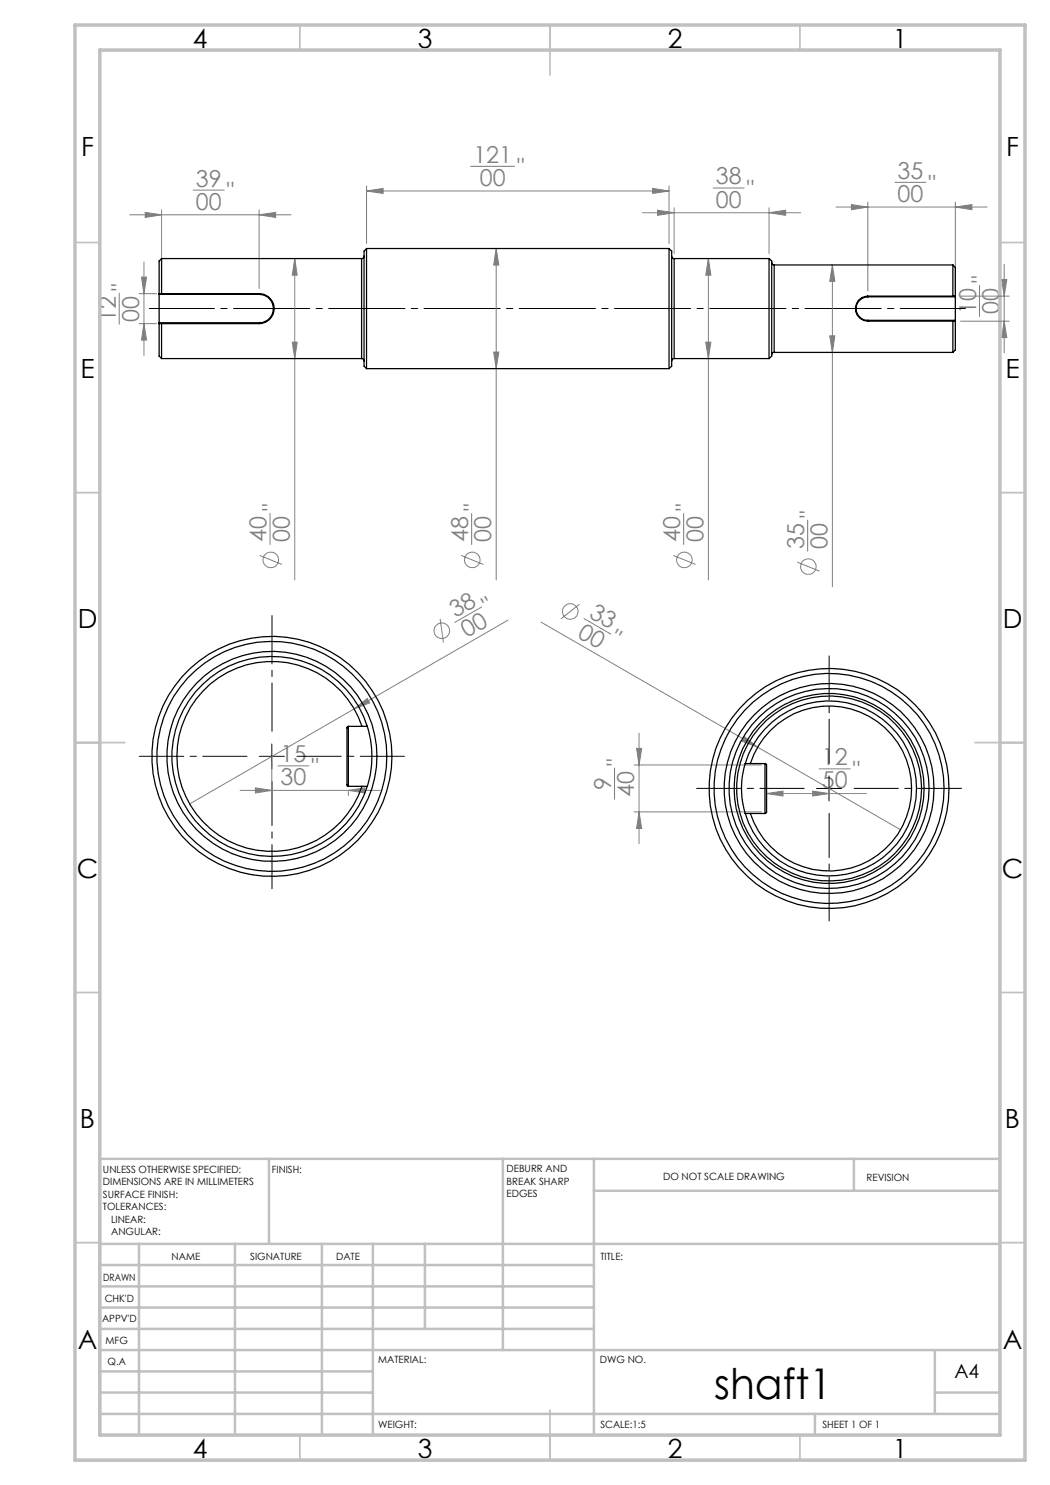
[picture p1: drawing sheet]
<svg xmlns="http://www.w3.org/2000/svg" width="210mm" height="297mm" viewBox="0 0 210 297" stroke-linecap="round" stroke-linejoin="round" font-family="sans-serif">
<g fill="none" stroke="#808080" stroke-width=".2">
<path d="M38.6 38h6.2M73.3 38.2l3.3-.5v1zM73.3 37.2v11.5M73.3 38.2h60.5M94.1 33.3h8.8M130.5 37.7l3.3 .5-3.3 .5zM133.8 37.2v11.5M142.6 37.6h6.2M179 36.5h6.2M23.8 58.6v6.2M26 43h32.2M27.8 58.7h3.5"/>
<path d="M28.3 55.4h1l-.5 3.3zM28.8 52.4v18.7M29 42.5l3.3 .5-3.3 .5zM32.3 42v15.7M51.8 43l3.3-.5v1zM51.8 42v15.7M58.9 51.7l.5 3.3h-.9zM58.9 51.7v64.3M99.2 49.7l.6 3.3h-1.1zM99.2 49.7v66.3M128.5 42.5h31.7M131.5 42l3.3 .5-3.3 .6z"/>
<path d="M134.8 41.6v9.1M141.7 51.7l.5 3.3h-1.1zM141.7 51.7v64.3M153.8 42.5l3.3-.5v1.1zM153.8 41.6v9.1M166.5 53l.5 3.3h-1.1zM166.5 53v64.3M167.2 41.4h30.2M170.3 40.9l3.3 .5-3.3 .5zM173.6 40.4v17.8M191.1 41.4l3.3-.5v1zM191.1 40.4v17.8"/>
<path d="M192.1 59.2h9.8M195.9 57.1v6.2M200.3 55.9h1.1l-.6 3.3zM200.8 52.9v17.7M27.8 64.7h3.5M28.8 64.7l.5 3.3h-1zM58.5 68.4h.9l-.5 3.3zM98.7 70.4h1.1l-.6 3.3zM141.1 68.4h1.1l-.5 3.3zM165.9 67.2h1.1l-.5 3.3zM192.1 64.2h9.8M200.8 64.2l.6 3.3h-1.1z"/>
<path d="M51.9 111.1l4.5 1.8M54 102.7v6.2M92.2 111.1l4.5 1.8M94.3 102.7v6.2M134.7 111.1l4.4 1.8M136.7 102.7v6.2M159.5 112.4l4.4 1.8M161.5 104v6.2M88 123.8l.7 4.7M96.3 121.4l-5.4 3.1M101.6 124l-30.8 17.8M108.2 124.4l43.3 25"/>
<path d="M115.9 120.8l-3.7 3M116.8 123.7l5.4 3.1M48 158.1h28M51.1 157.6l3.3 .5-3.3 .5zM54.4 152.3v6.8M55.6 153.2h6.2M69.7 158.3v.8M69.7 158.1l3.3-.5v1zM70.8 141.8l-32.9 19M70.8 141.8l2.6-2.1 .5 .9zM122.9 153.6v6.2M126.8 153h25.5"/>
<path d="M127.3 149.7h1l-.5 3.3zM127.8 146.6v22.1M148.9 147.4l2.6 2-3.1-1.2zM151.5 149.4l28.6 16.5M153.3 158.7l3.3-.5v1zM153.3 158.7h20M162.5 158.2l3.3 .5-3.3 .5zM163.8 153.8h6.2M165.8 158.7v1M126.8 162.4h25.5M127.8 162.4l.5 3.3h-1z"/>
<circle cx="54.2" cy="112" r="1.56"/>
<circle cx="94.4" cy="112" r="1.56"/>
<circle cx="136.9" cy="112" r="1.55"/>
<circle cx="161.7" cy="113.3" r="1.55"/>
<circle cx="88.3" cy="126.1" r="1.56"/>
<circle cx="114" cy="122.3" r="1.56"/>
</g>
<path d="M49.4 151.3h-21.5M54.4 156.3v21.5M59.4 151.3h21.5M160.8 157.7h-21.5M165.8 152.7v-21.5M170.8 157.7h21.5M165.8 162.7v21.5" fill="none" stroke="#000" stroke-width=".2" stroke-dasharray="15.2 1.3 1.3 1.3" stroke-dashoffset="6.4"/>
<path d="M54.4 146.3v-23.2" fill="none" stroke="#000" stroke-width=".2" stroke-dasharray="15.2 1.3 1.3 1.3" stroke-dashoffset="5.6"/>
<path d="M29.8 61.7h163.3" fill="none" stroke="#000" stroke-width=".2" stroke-dasharray="15.2 1.3 1.3 1.3" stroke-dashoffset="2.2"/>
<path d="M51.9 151.3h5M54.4 148.8v5M163.3 157.7h5M165.8 155.2v5" fill="none" stroke="#000" stroke-width=".2"/>
<g fill="none" stroke="#c0c0c0" stroke-width=".35">
<path d="M60 5v5M110 5v10M160 5v5M15 48.5h5M200 48.5h5M15 98.5h5M200 98.5h5M15 148.5h10M195 148.5h10M15 198.5h5M200 198.5h5M15 248.5h5"/>
<path d="M200 248.5h5M60 287v5M110 282v10M160 287v5"/>
</g>
<g fill="none" stroke="#c0c0c0" stroke-width=".5">
<path d="M53.8 231.8v17M100.6 231.8v38.2M118.8 231.8v55.2M118.8 238.2h81.2M170.8 231.8v6.4M200 231.8h-180v55.2M20 248.8h180M20 257.3h98.8M20 253h98.8M27.8 248.8v38.2M47 248.8v38.2M64.4 248.8v38.2"/>
<path d="M74.6 248.8v38.2M85 248.8v17M20 265.8h98.8M20 261.5h98.8M20 278.5h54.6M20 274.3h54.6M20 270h180M187 278.5h13M187 270v12.8M20 282.8h180M163 282.8v4.2"/>
</g>
<path d="M15 5h190v287h-190zM20 10h180v277h-180z" fill="none" stroke="#c0c0c0" stroke-width=".7"/>
<g fill="#808080">
<path d="M148.9 147.4l2.6 2-3.1-1.2z"/>
<path d="M70.8 141.8l2.6-2.1 .5 .9z"/>
<path d="M51.8 43l3.3-.5v1zM29 42.5l3.3 .5-3.3 .5zM130.5 37.7l3.3 .5-3.3 .5zM73.3 38.2l3.3-.5v1zM153.8 42.5l3.3-.5v1.1zM131.5 42l3.3 .5-3.3 .6z"/>
<path d="M51.1 157.6l3.3 .5-3.3 .5zM69.7 158.1l3.3-.5v1zM153.3 158.7l3.3-.5v1zM162.5 158.2l3.3 .5-3.3 .5z"/>
<path d="M191.1 41.4l3.3-.5v1zM170.3 40.9l3.3 .5-3.3 .5z"/>
<path d="M200.8 64.2l.6 3.3h-1.1zM200.3 55.9h1.1l-.6 3.3zM127.8 162.4l.5 3.3h-1zM127.3 149.7h1l-.5 3.3z"/>
<path d="M58.9 51.7l.5 3.3h-.9zM58.5 68.4h.9l-.5 3.3zM99.2 49.7l.6 3.3h-1.1zM98.7 70.4h1.1l-.6 3.3zM141.7 51.7l.5 3.3h-1.1zM141.1 68.4h1.1l-.5 3.3zM166.5 53l.5 3.3h-1.1zM165.9 67.2h1.1l-.5 3.3zM28.3 55.4h1l-.5 3.3zM28.8 64.7l.5 3.3h-1z"/>
</g>
<g fill="none" stroke="#000" stroke-width=".25">
<path d="M31.8 58.7v.2M31.8 58.7h20M31.8 58.9h20M31.8 58.9v5.7M32.3 51.7v7M32.3 51.7l-.5 .5v6.5M32.3 51.7h40M51.8 58.7a3 3 0 0 1 3 3 3 3 0 0 1-3 3M51.8 58.7v.2M51.8 58.9a2.84 2.84 0 0 1 2.9 2.8 2.84 2.84 0 0 1-2.9 2.9M72.3 51.7v20M72.8 51.2l-.2 .4-.3 .1"/>
<path d="M73.3 49.7v24M73.3 49.7l-.5 .5v23l.5 .5M73.3 49.7h60.5M133.8 49.7v24M133.8 49.7l.5 .5v23l-.5 .5M134.3 51.2l.2 .4 .3 .1M134.8 51.7v20M134.8 51.7h19M153.8 51.7v20M153.8 51.7l.5 .5v19l-.5 .5M154.3 52.5l.1 .2 .4 .3M154.8 53v17.5"/>
<path d="M154.8 53h35.8M173.6 59.2a2.5 2.5 0 0 0-2.5 2.5 2.5 2.5 0 0 0 2.5 2.5M173.6 59.4a2.35 2.35 0 0 0-2.4 2.3 2.35 2.35 0 0 0 2.4 2.4M173.6 59.2v.2M173.6 59.2h17.5M173.6 59.4h17.5M190.6 53v6.2M190.6 53l.5 .5v5.7M191.1 59.2v.2M191.1 59.4v4.7M31.8 64.7v6.5l.5 .5M31.8 64.6v.1"/>
<path d="M31.8 64.7h20M31.8 64.6h20M32.3 64.7v7M32.3 71.7h40M51.8 64.6v.1M72.3 71.7l.4 .2 .1 .3M73.3 73.7h60.5M134.8 71.7l-.3 .2-.2 .3M134.8 71.7h19M154.8 70.5l-.3 .1-.2 .4M154.8 70.5h35.8M173.6 64.1v.1"/>
<path d="M173.6 64.2h17.5M173.6 64.1h17.5M190.6 64.2v6.3M191.1 64.2v5.8l-.5 .5M191.1 64.1v.1M69.7 145.3l-.3 .2v11.6l.3 .2M69.7 145.3v12M69.7 157.3h3.7M69.7 145.3h3.7M72.4 145.3a19 19 0 0 0-29.2-9.4 19 19 0 0 0 0 30.7 19 19 0 0 0 29.2-9.3M73.4 145.3a20 20 0 0 0-30.7-10.3 20 20 0 0 0 0 32.5 20 20 0 0 0 30.7-10.2M73.4 145.3a20 20 0 0 1 0 12"/>
<path d="M149 152.7a17.5 17.5 0 0 1 27-9.2 17.5 17.5 0 0 1 0 28.4 17.5 17.5 0 0 1-27-9.2M149 152.7a17 17 0 0 0 0 10M149 152.7h4M150.1 152.7a16.5 16.5 0 0 1 25.4-8.4 16.5 16.5 0 0 1 0 26.8 16.5 16.5 0 0 1-25.4-8.4M153 152.7l.3 .2v9.6l-.3 .2M153 152.7v10M149 162.7h4"/>
<circle cx="54.4" cy="151.3" r="23"/>
<circle cx="54.4" cy="151.3" r="24"/>
<circle cx="54.4" cy="151.3" r="21"/>
<circle cx="165.8" cy="157.7" r="21"/>
<circle cx="165.8" cy="157.7" r="24"/>
<circle cx="165.8" cy="157.7" r="23"/>
<circle cx="165.8" cy="157.7" r="20"/>
<circle cx="165.8" cy="157.7" r="19"/>
<circle cx="165.8" cy="157.7" r="18.5"/>
</g>
<text font-size="8.5" x="142.8" y="279.7">shaft1</text>
<g font-size="5.3">
<text x="38.5" y="9.5">4</text>
<text x="83.5" y="9.5">3</text>
<text x="133.6" y="9.5">2</text>
<text x="178.6" y="9.5">1</text>
<text x="16.2" y="31.3">F</text>
<text x="201.2" y="31.3">F</text>
<text x="16.1" y="75.5">E</text>
<text x="201.1" y="75.5">E</text>
<text x="15.5" y="125.5">D</text>
<text x="200.5" y="125.5">D</text>
<text x="15.4" y="175.5">C</text>
<text x="200.4" y="175.5">C</text>
<text x="16" y="225.5">B</text>
<text x="201" y="225.5">B</text>
<text x="15.5" y="269.8">A</text>
<text x="200.5" y="269.8">A</text>
<text x="38.5" y="291.5">4</text>
<text x="83.5" y="291.5">3</text>
<text x="133.6" y="291.5">2</text>
<text x="178.6" y="291.5">1</text>
</g>
<g font-size="4.7" fill="#808080">
<text x="94.7" y="32.5">121</text>
<text x="103.5" y="35.1">&quot;</text>
<text x="179.5" y="35.8">35</text>
<text x="39.2" y="37.3">39</text>
<text x="39.2" y="41.9">00</text>
<text x="45.4" y="39.9">&quot;</text>
<text x="96" y="37.2">00</text>
<text x="143.2" y="36.9">38</text>
<text x="143.2" y="41.5">00</text>
<text x="149.4" y="39.4">&quot;</text>
<text x="179.5" y="40.4">00</text>
<text x="185.7" y="38.3">&quot;</text>
<text x="25.7" y="58.1" transform="rotate(-90 25.7 58.1)">&quot;</text>
<text x="197.8" y="56.6" transform="rotate(-90 197.8 56.6)">&quot;</text>
<text x="23.2" y="64.3" transform="rotate(-90 23.2 64.3)">12</text>
<text x="27.8" y="64.3" transform="rotate(-90 27.8 64.3)">00</text>
<text x="195.2" y="62.8" transform="rotate(-90 195.2 62.8)">10</text>
<text x="199.8" y="62.8" transform="rotate(-90 199.8 62.8)">00</text>
<text x="55.9" y="102.2" transform="rotate(-90 55.9 102.2)">&quot;</text>
<text x="96.2" y="102.2" transform="rotate(-90 96.2 102.2)">&quot;</text>
<text x="138.6" y="102.2" transform="rotate(-90 138.6 102.2)">&quot;</text>
<text x="163.4" y="103.5" transform="rotate(-90 163.4 103.5)">&quot;</text>
<text x="53.3" y="108.4" transform="rotate(-90 53.3 108.4)">40</text>
<text x="58" y="108.4" transform="rotate(-90 58 108.4)">00</text>
<text x="93.6" y="108.4" transform="rotate(-90 93.6 108.4)">48</text>
<text x="98.3" y="108.4" transform="rotate(-90 98.3 108.4)">00</text>
<text x="136" y="108.4" transform="rotate(-90 136 108.4)">40</text>
<text x="140.7" y="108.4" transform="rotate(-90 140.7 108.4)">00</text>
<text x="160.8" y="109.7" transform="rotate(-90 160.8 109.7)">35</text>
<text x="165.5" y="109.7" transform="rotate(-90 165.5 109.7)">00</text>
<text x="91.1" y="123.6" transform="rotate(-30 91.1 123.6)">38</text>
<text x="97.7" y="122.7" transform="rotate(-30 97.7 122.7)">&quot;</text>
<text x="117.6" y="123.3" transform="rotate(30 117.6 123.3)">33</text>
<text x="93.4" y="127.6" transform="rotate(-30 93.4 127.6)">00</text>
<text x="115.3" y="127.3" transform="rotate(30 115.3 127.3)">00</text>
<text x="121.7" y="128.7" transform="rotate(30 121.7 128.7)">&quot;</text>
<text x="56.1" y="152.4">15</text>
<text x="62.3" y="155">&quot;</text>
<text x="124.8" y="153.1" transform="rotate(-90 124.8 153.1)">&quot;</text>
<text x="164.4" y="153.1">12</text>
<text x="170.6" y="155.6">&quot;</text>
<text x="56.1" y="157.1">30</text>
<text x="122.2" y="158" transform="rotate(-90 122.2 158)">9</text>
<text x="126.8" y="159.3" transform="rotate(-90 126.8 159.3)">40</text>
<text x="164.4" y="157.7">50</text>
</g>
<text font-size="3.9" x="190.9" y="275.5">A4</text>
<g font-size="2">
<text x="20.6" y="234.6">UNLESS OTHERWISE SPECIFIED:</text>
<text x="20.6" y="237.1">DIMENSIONS ARE IN MILLIMETERS</text>
<text x="20.6" y="239.6">SURFACE FINISH:</text>
<text x="54.4" y="234.6">FINISH:</text>
<text x="101.3" y="234.5">DEBURR AND</text>
<text x="101.3" y="237">BREAK SHARP</text>
<text x="101.3" y="239.5">EDGES</text>
<text x="132.6" y="236">DO NOT SCALE DRAWING</text>
<text x="173.3" y="236.2">REVISION</text>
<text x="20.6" y="242.1">TOLERANCES:</text>
<text x="22.2" y="244.6">LINEAR:</text>
<text x="22.2" y="247.1">ANGULAR:</text>
<text x="34.3" y="252">NAME</text>
<text x="50" y="251.9">SIGNATURE</text>
<text x="67.2" y="251.9">DATE</text>
<text x="120.1" y="251.9">TITLE:</text>
<text x="20.6" y="256.1">DRAWN</text>
<text x="20.9" y="260.3">CHK'D</text>
<text x="20.4" y="264.4">APPV'D</text>
<text x="21.1" y="268.8">MFG</text>
<text x="21.5" y="273">Q.A</text>
<text x="75.6" y="272.5">MATERIAL:</text>
<text x="120" y="272.5">DWG NO.</text>
<text x="75.6" y="285.5">WEIGHT:</text>
<text x="120.1" y="285.6">SCALE:1:5</text>
<text x="164.5" y="285.6">SHEET 1 OF 1</text>
</g>
</svg>
